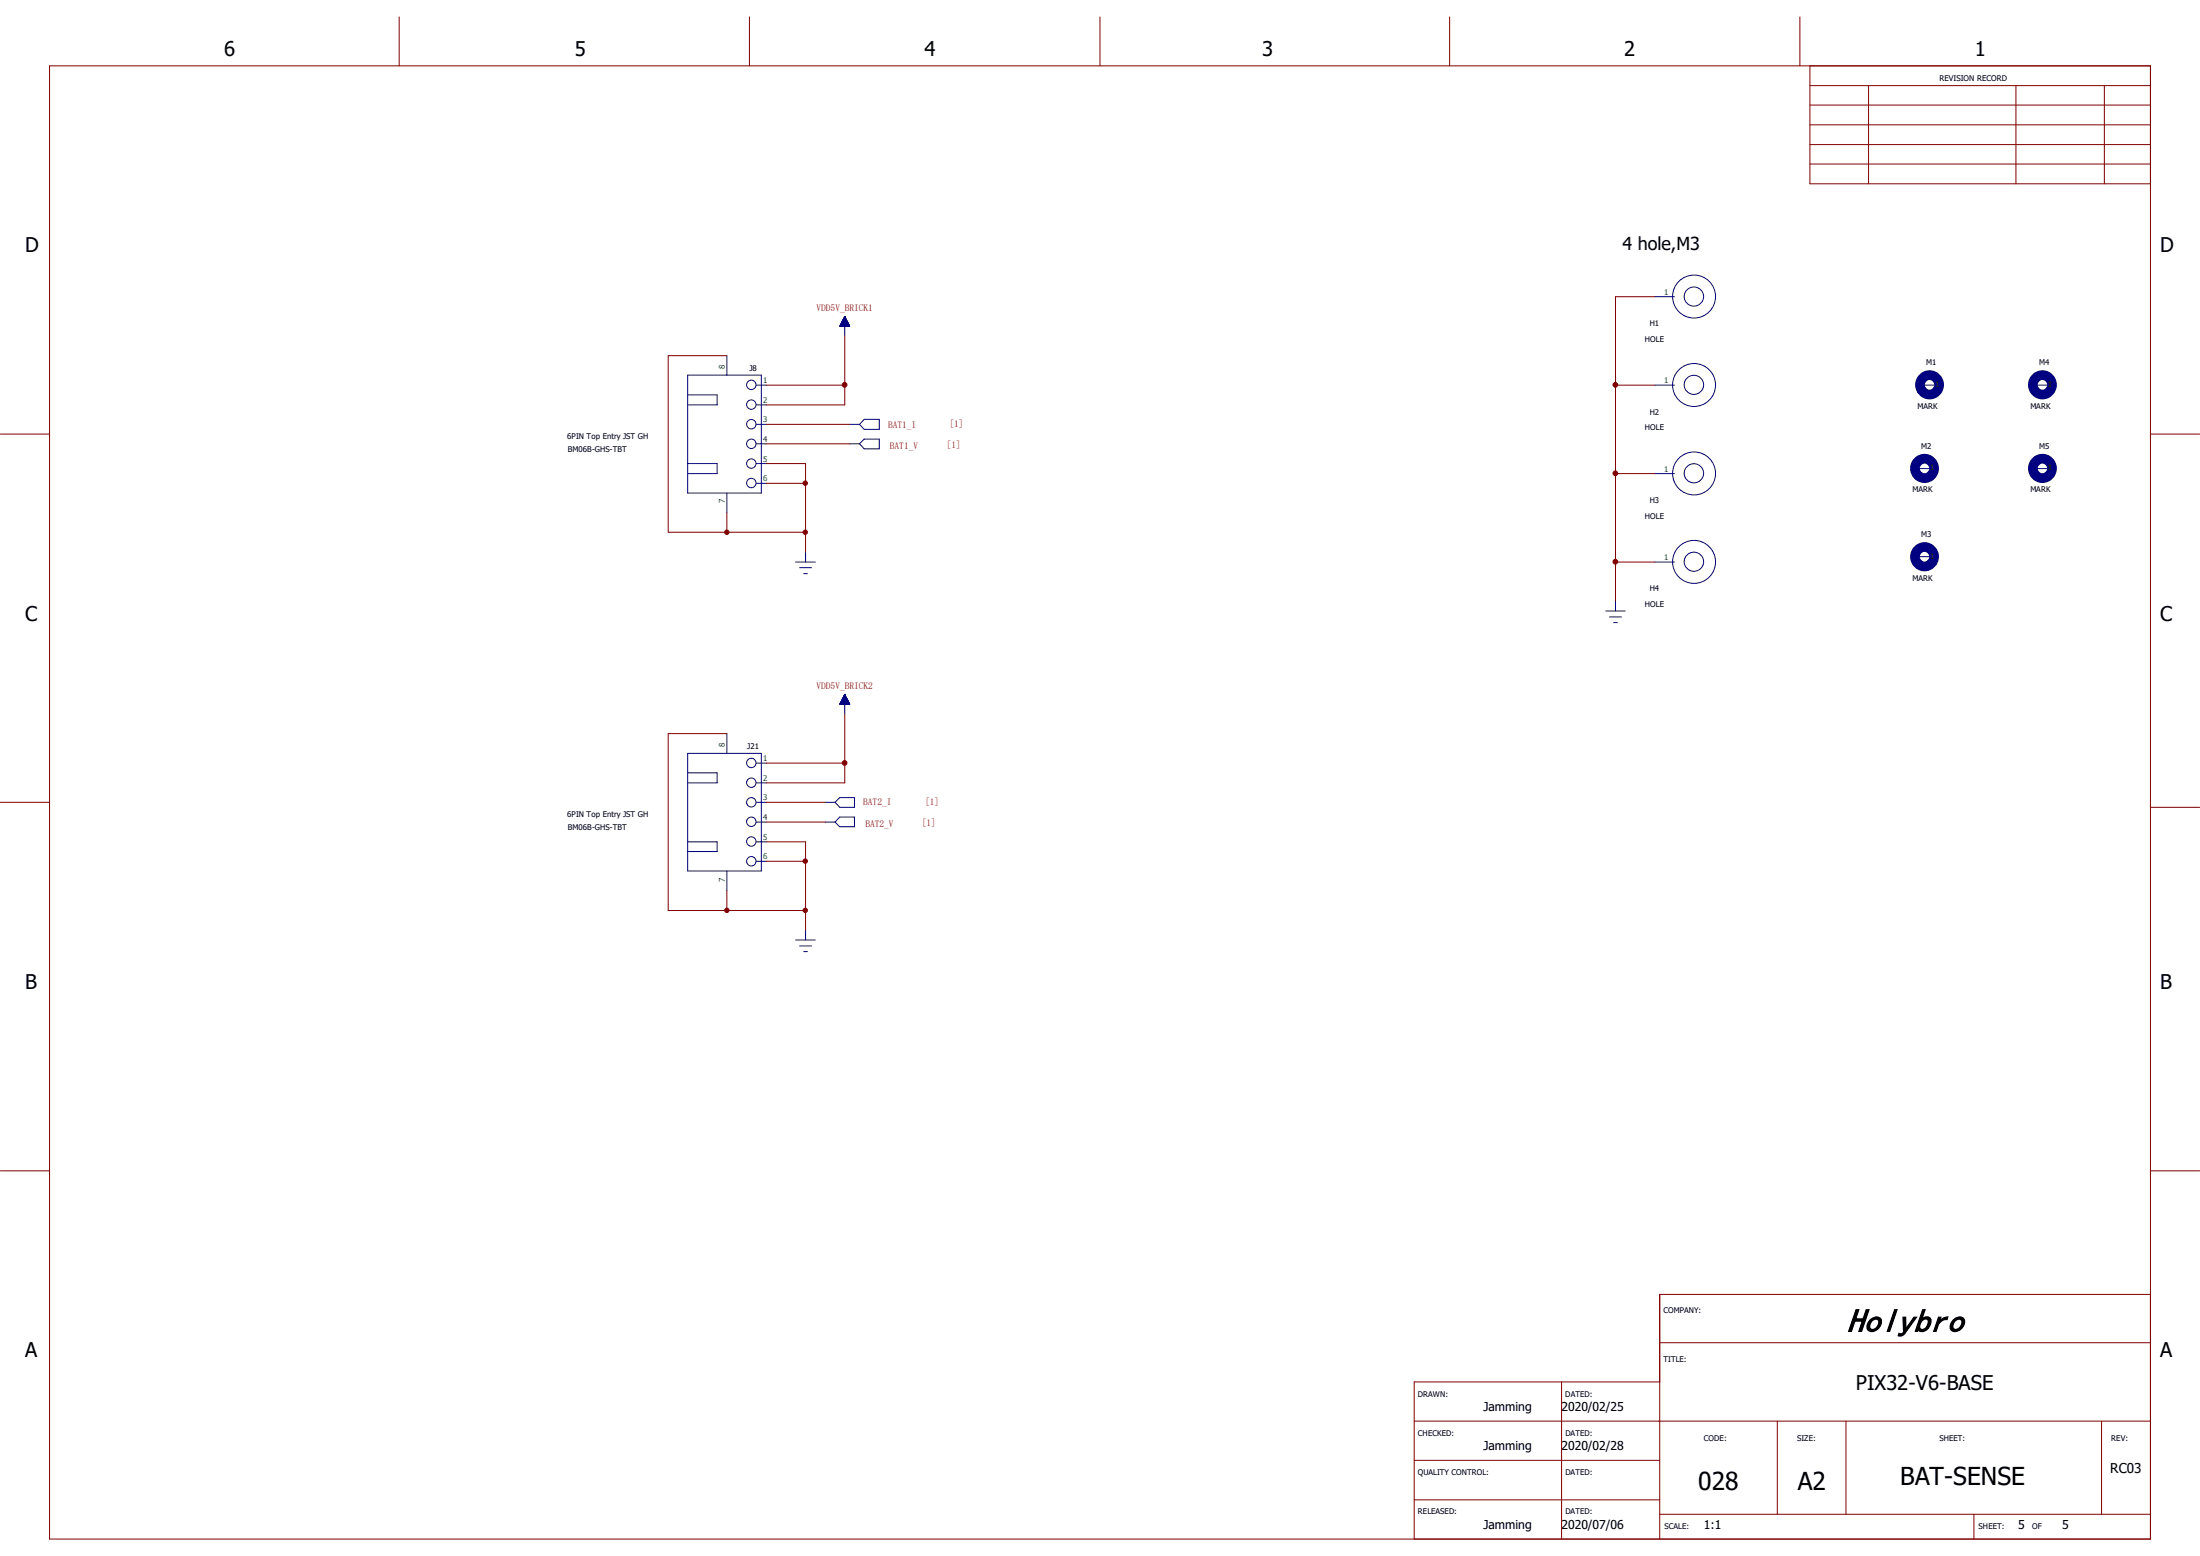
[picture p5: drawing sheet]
<svg xmlns="http://www.w3.org/2000/svg" width="297mm" height="210mm" viewBox="0 0 297 210" stroke-linecap="round" stroke-linejoin="round" font-family="sans-serif">
<g fill="none" stroke="#000080" stroke-width=".14">
<path d="M92.8 50.6h10v15.9h-10zM92.8 53.3h4v1.4h-4M98.1 48v2.6M102.1 52h1.4M102.1 54.7h1.4M102.1 57.3h1.4M102.1 59.9h1.4M113.4 44h1.3M113.4 43.9v.1M113.5 43.9h1.1M113.5 43.9v.1M113.5 43.8h1.1v.2"/>
<path d="M113.5 43.7v.3M113.5 43.7h1.1M113.6 43.7h.9M113.6 44v-.4h.9v.4M113.6 43.6h.9M113.6 44v-.5h.9v.5M113.7 43.5h.7M113.7 43.4v.6M113.7 43.4h.7M113.7 43.3h.7v.7M113.7 43.3v.7M113.7 43.3h.6"/>
<path d="M113.8 43.3h.5M113.8 43.2v.8M113.8 43.2h.5M113.8 43.1h.5v.9M113.8 43.1v.9M113.9 43.1h.3M113.9 43v1M113.9 43h.3M114 42.9h.1M114 42.9h.1v1.1M114 42.8v1.2M114 42.8h.1"/>
<path d="M114 42.7h.1M114 42.7v2.6M114 42.7l.7 1.3h-1.3zM114.1 42.8h-.1v1.2M114.1 42.8v1.2M114.2 43v1M114.3 43.2v.8M114.4 43.4v.6M114.6 43.9v.1M114.7 57.3h1.3M114.7 59.9h1.3M116.7 56.6h2v1.4h-2l-.7-.7z"/>
<path d="M116.7 59.3h2v1.3h-2l-.7-.7zM223.4 40h2.7M223.4 52h2.7M259.2 52h2.6M274.4 52h2.7M92.8 62.6h4v1.3h-4M98.1 66.5v2.7M102.1 62.6h1.4M102.1 65.2h1.4M107.4 75.9h2.7M107.9 76.6h1.7M108.5 77.4h.5"/>
<path d="M108.8 74.5v1.4M223.4 63.9h2.7M223.4 75.9h2.7M258.5 63.2h2.7M258.5 75.1h2.7M274.4 63.2h2.7M98.1 99v2.7M113.4 95h.1M113.4 95h1.3M113.5 94.9v.1M113.5 94.9h1.1v.1M113.5 95h1.1"/>
<path d="M113.5 95v-.2h1.1v.2M113.5 94.8h1.1M113.5 94.7h1.1M113.6 94.7v.3M113.6 94.7h.9v.3M113.6 94.6h.9M113.6 94.6h.9v.4M113.7 95v-.6h.7v.6M113.7 94.3v.7M113.7 94.4h.7v.6M113.7 94.4h.7M113.7 94.3h.6"/>
<path d="M113.8 94.2v.8M113.8 94.3h.5v.7M113.8 94.1v.9M113.8 94.1h.5v.9M113.8 94.2h.5M113.9 94v1M113.9 94.1h.3v.9M113.9 94.1h.3M113.9 94h.3M114 93.9h.1v1.1M114 93.8h.1v1.2M114 93.7h.1"/>
<path d="M114 93.7v2.7M114 93.7l.7 1.3h-1.3zM114.1 93.8h-.1v1.2M114.1 93.9h-.1v1.1M114.5 94.5h-.9v.5M216.8 82.5h2.6M217.3 83.3h1.6M217.8 84h.6M218.1 81.1v1.4M92.8 101.7h10v15.9h-10zM92.8 104.3h4v1.4h-4M92.8 113.6h4v1.3h-4"/>
<path d="M98.1 117.6v2.6M102.1 105.7h1.4M102.1 113.6h1.4M102.1 103h1.4M102.1 108.3h1.4M102.1 111h1.4M102.1 116.2h1.4M111.4 108.3h1.3M111.4 111h1.3M112.7 108.3l.7-.6h2v1.3h-2zM113.4 110.3h2v1.3h-2l-.7-.6zM107.4 126.9h2.7"/>
<path d="M107.9 127.7h1.7M108.5 128.4h.5M108.8 125.5v1.4"/>
<circle cx="101.4" cy="54.6" r=".64"/>
<circle cx="101.4" cy="59.9" r=".64"/>
<circle cx="101.4" cy="51.9" r=".64"/>
<circle cx="101.4" cy="57.3" r=".64"/>
<circle cx="228.7" cy="40" r="1.3"/>
<circle cx="228.7" cy="51.9" r="1.3"/>
<circle cx="228.7" cy="40" r="2.9"/>
<circle cx="228.7" cy="52" r="2.9"/>
<circle cx="101.4" cy="65.2" r=".64"/>
<circle cx="101.4" cy="62.6" r=".64"/>
<circle cx="228.7" cy="63.9" r="1.3"/>
<circle cx="228.7" cy="75.8" r="1.3"/>
<circle cx="228.7" cy="75.8" r="2.9"/>
<circle cx="228.7" cy="63.9" r="2.9"/>
<circle cx="101.4" cy="103" r=".64"/>
<circle cx="101.4" cy="116.2" r=".64"/>
<circle cx="101.4" cy="113.6" r=".64"/>
<circle cx="101.4" cy="108.3" r=".64"/>
<circle cx="101.4" cy="105.6" r=".64"/>
<circle cx="101.4" cy="110.9" r=".64"/>
</g>
<g fill="none" stroke="#000080" stroke-width="1.3">
<circle cx="260.5" cy="51.9" r="1.3"/>
<circle cx="275.7" cy="51.9" r="1.3"/>
<circle cx="259.8" cy="75.1" r="1.3"/>
<circle cx="259.8" cy="63.2" r="1.3"/>
<circle cx="275.7" cy="63.2" r="1.3"/>
</g>
<g fill="none" stroke="#800000" stroke-width=".14">
<path d="M6.7 8.9h283.6v198.8h-283.6zM53.9 2.3v6.6M101.2 2.3v6.6M148.5 2.3v6.6M195.7 2.3v6.6M243 2.3v6.6M244.3 8.9v15.9h46M244.3 16.8h46M244.3 11.6h46M244.3 14.2h46M244.3 19.5h46M252.3 11.6v13.2"/>
<path d="M272.2 11.6v13.2M284.1 11.6v13.2M244.3 22.1h46M0 58.6h6.7M98.1 48h-7.9v23.8h18.6M103.5 52h10.5M103.5 57.3h11.2M103.5 59.9h11.2M114 45.3v9.4h-10.5M218.1 52h5.3M223.4 40h-5.3v41.1M290.3 58.6h6.7"/>
<path d="M98.1 69.2v2.6M103.5 62.6h5.3v11.9M103.5 65.2h5.3M218.1 63.9h5.3M218.1 75.9h5.3M98.1 99h-7.9v23.9h18.6M114 96.4v9.3h-10.5M0 108.3h6.7M103.5 108.3h7.9M103.5 113.6h5.3v11.9M103.5 103h10.5M103.5 116.2h5.3"/>
<path d="M103.5 111h7.9M290.3 109h6.7M98.1 120.2v2.7M0 158h6.7M290.3 158h6.7M290.3 174.7h-66.2v33M190.9 191.8h99.4M190.9 197.1h33.2M210.8 186.5v21.2M224.1 181.2h66.2M224.1 186.5h-33.2v21.2M239.9 191.8v12.6"/>
<path d="M249.2 191.8v12.6M283.7 191.8v12.6M190.9 202.4h33.2M224.1 204.4h66.2M266.5 204.4v3.3"/>
</g>
<g fill="#800000" stroke="#800000" stroke-width=".14">
<circle cx="218.1" cy="63.9" r=".32"/>
<circle cx="218.1" cy="51.9" r=".32"/>
<circle cx="218.1" cy="75.8" r=".32"/>
<circle cx="114" cy="51.9" r=".32"/>
<circle cx="108.7" cy="65.2" r=".3"/>
<circle cx="108.7" cy="71.8" r=".3"/>
<circle cx="98.1" cy="71.8" r=".3"/>
<circle cx="114" cy="103" r=".32"/>
<circle cx="108.7" cy="116.2" r=".3"/>
<circle cx="108.7" cy="122.9" r=".3"/>
<circle cx="98.1" cy="122.9" r=".3"/>
</g>
<text font-size="4.7" x="249.3" y="179.8">Holybro</text>
<g font-size="3.3">
<text x="229.3" y="201">028</text>
<text x="242.7" y="201">A2</text>
<text x="256.5" y="200.4">BAT-SENSE</text>
</g>
<g font-size="2.7">
<text x="30.3" y="7.6">6</text>
<text x="77.6" y="7.6">5</text>
<text x="124.8" y="7.6">4</text>
<text x="170.4" y="7.6">3</text>
<text x="219.3" y="7.6">2</text>
<text x="266.6" y="7.6">1</text>
<text x="3.4" y="34.1">D</text>
<text x="291.6" y="34.1">D</text>
<text x="3.4" y="83.8">C</text>
<text x="291.6" y="83.8">C</text>
<text x="3.4" y="133.5">B</text>
<text x="291.6" y="133.5">B</text>
<text x="3.4" y="183.2">A</text>
<text x="291.6" y="183.2">A</text>
<text x="250.5" y="187.6">PIX32-V6-BASE</text>
</g>
<text font-size="2.4" x="219" y="33.7">4 hole,M3</text>
<text font-size="1.8" x="284.9" y="198.8">RC03</text>
<g font-size="1.6">
<text x="200.3" y="190.5">Jamming</text>
<text x="210.8" y="190.5">2020/02/25</text>
<text x="200.3" y="195.7">Jamming</text>
<text x="210.8" y="195.7">2020/02/28</text>
<text x="200.3" y="206.4">Jamming</text>
<text x="210.8" y="206.4">2020/07/06</text>
<text x="230" y="206.4">1:1</text>
<text x="272.5" y="206.4">5</text>
<text x="278.4" y="206.4">5</text>
</g>
<g font-size="1.3" fill="#800000">
<text x="110.2" y="42">VDD5V_BRICK1</text>
<text x="119.9" y="57.7">BAT1_I</text>
<text x="128.2" y="57.6">[1]</text>
<text x="120.1" y="60.6">BAT1_V</text>
<text x="127.8" y="60.5">[1]</text>
<text x="110.2" y="93">VDD5V_BRICK2</text>
<text x="116.5" y="108.7">BAT2_I</text>
<text x="116.8" y="111.6">BAT2_V</text>
<text x="124.5" y="111.5">[1]</text>
<text x="124.9" y="108.6">[1]</text>
</g>
<g font-size="1.1">
<text x="261.8" y="10.9">REVISION RECORD</text>
<text x="222.1" y="46.1">HOLE</text>
<text x="222.7" y="44">H1</text>
<text x="101.2" y="50.1">J8</text>
<text x="260.1" y="49.3">M1</text>
<text x="275.3" y="49.3">M4</text>
<text x="76.6" y="59.3">6PIN Top Entry JST GH</text>
<text x="222.1" y="58.1">HOLE</text>
<text x="222.7" y="56">H2</text>
<text x="258.9" y="55.2">MARK</text>
<text x="274.1" y="55.2">MARK</text>
<text x="76.7" y="61">BM06B-GHS-TBT</text>
<text x="259.4" y="60.6">M2</text>
<text x="275.3" y="60.6">M5</text>
<text x="222.1" y="70">HOLE</text>
<text x="222.7" y="67.9">H3</text>
<text x="258.2" y="66.4">MARK</text>
<text x="274.1" y="66.4">MARK</text>
<text x="259.4" y="72.5">M3</text>
<text x="222.1" y="81.9">HOLE</text>
<text x="222.7" y="79.8">H4</text>
<text x="258.2" y="78.4">MARK</text>
<text x="100.9" y="101.1">J21</text>
<text x="76.6" y="110.3">6PIN Top Entry JST GH</text>
<text x="76.7" y="112">BM06B-GHS-TBT</text>
<text x="224.6" y="177.2">COMPANY:</text>
<text x="224.6" y="183.9">TITLE:</text>
<text x="191.4" y="188.5">DRAWN:</text>
<text x="211.3" y="188.5">DATED:</text>
<text x="191.4" y="193.8">CHECKED:</text>
<text x="211.3" y="193.8">DATED:</text>
<text x="230" y="194.5">CODE:</text>
<text x="242.6" y="194.5">SIZE:</text>
<text x="261.8" y="194.5">SHEET:</text>
<text x="285" y="194.5">REV:</text>
<text x="191.4" y="199.1">QUALITY CONTROL:</text>
<text x="211.3" y="199.1">DATED:</text>
<text x="191.4" y="204.4">RELEASED:</text>
<text x="211.3" y="204.4">DATED:</text>
<text x="224.7" y="206.4">SCALE:</text>
<text x="267.1" y="206.4">SHEET:</text>
<text x="274.4" y="206.4">OF</text>
</g>
<g font-size="1.1" fill="#008000">
<text x="224.7" y="39.8">1</text>
<text x="97.9" y="49.9" transform="rotate(-90 97.9 49.9)">8</text>
<text x="103" y="51.7">1</text>
<text x="224.7" y="51.7">1</text>
<text x="261.2" y="52.2">1</text>
<text x="276.5" y="52.2">1</text>
<text x="103" y="54.4">2</text>
<text x="103" y="57">3</text>
<text x="103" y="59.6">4</text>
<text x="103" y="62.3">5</text>
<text x="103" y="65">6</text>
<text x="224.7" y="63.7">1</text>
<text x="260.6" y="63.5">1</text>
<text x="276.5" y="63.5">1</text>
<text x="97.9" y="67.9" transform="rotate(-90 97.9 67.9)">7</text>
<text x="224.7" y="75.6">1</text>
<text x="260.6" y="75.4">1</text>
<text x="97.9" y="100.9" transform="rotate(-90 97.9 100.9)">8</text>
<text x="103" y="102.7">1</text>
<text x="103" y="105.4">2</text>
<text x="103" y="108">3</text>
<text x="103" y="110.7">4</text>
<text x="103" y="113.3">5</text>
<text x="97.9" y="119" transform="rotate(-90 97.9 119)">7</text>
<text x="103" y="116">6</text>
</g>
</svg>
